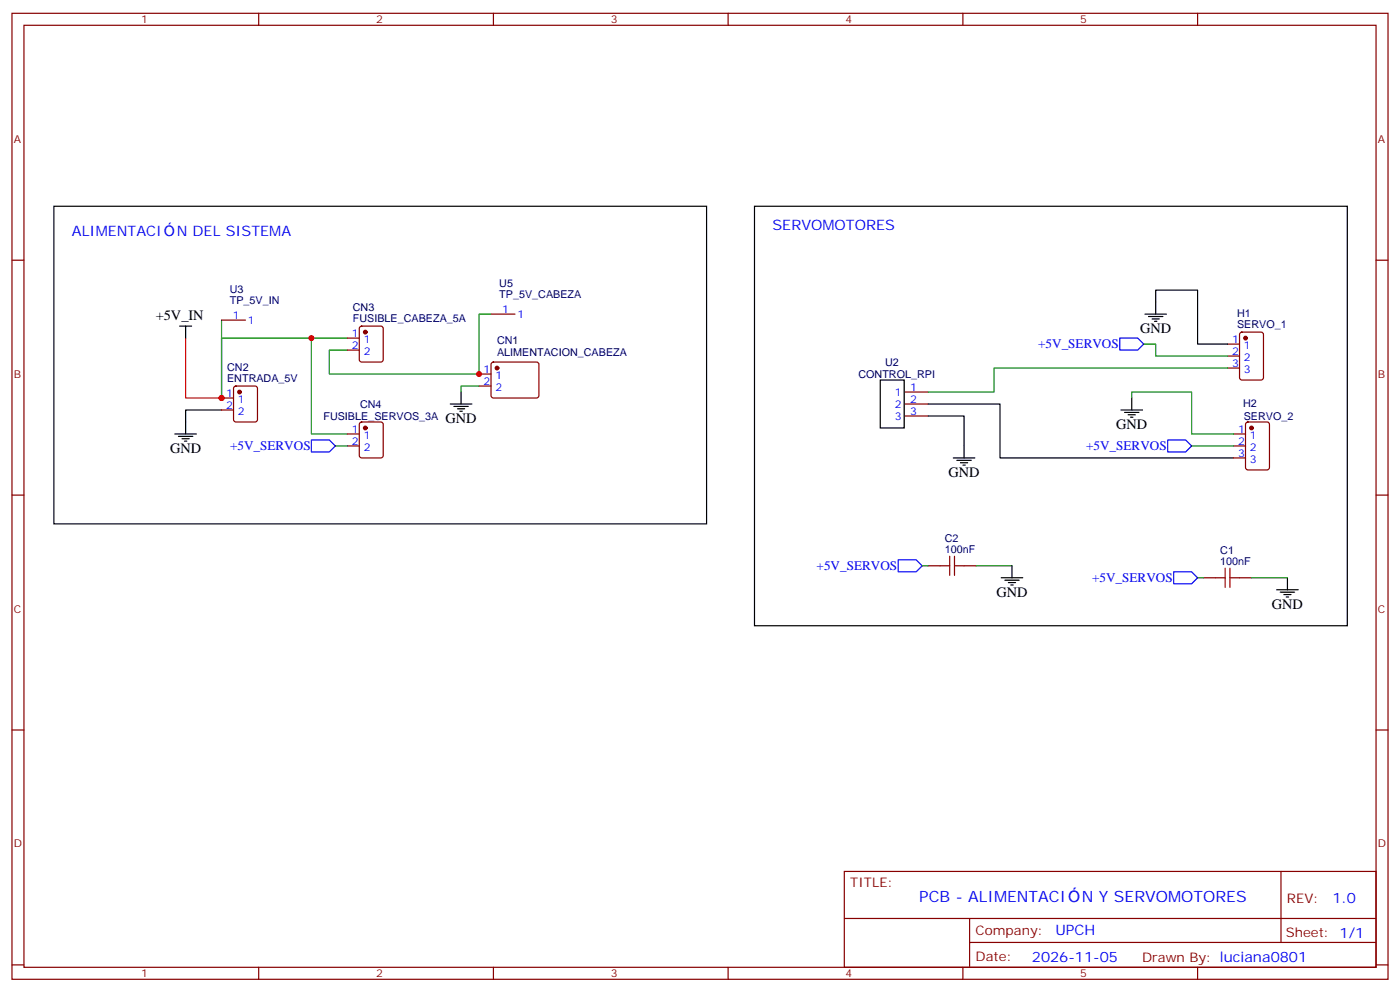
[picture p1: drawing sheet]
<svg xmlns="http://www.w3.org/2000/svg" width="412mm" height="292mm" viewBox="0 0 412 292" stroke-linecap="round" stroke-linejoin="round" font-family="sans-serif">
<g fill="none" stroke="#870000" stroke-width=".35">
<path d="M3.5 3.9h405.4v284.4h-405.4zM7.1 7.4h398.2v277.3h-398.2zM76.2 3.9v3.5M145.3 3.9v3.5M214.5 3.9v3.5M283.6 3.9v3.5M352.8 3.9v3.5M3.5 76.6h3.6M405.3 76.6h3.6M65.3 94.2h7M102.3 99.5h3.5M106.1 96.2l.4-.2h5.7l.6 .4 .1 9.5-.5 .6-5.9 .1-.6-.5-.1-9.4z"/>
<path d="M144.6 92.5h7.1M365.4 98l.4-.2h5.7l.6 .4 .1 13-.5 .6-5.9 .1-.6-.5-.1-12.9zM65.3 117.2h3.5M69 113.8l.5-.2h5.6l.7 .5v9.4l-.4 .7h-5.9l-.7-.4v-9.5zM102.3 103h3.5M141.1 110.1h3.5M141.1 113.6h3.5M144.9 106.8l.4-.2h12.7l.5 .2 .2 .5v9.4l-.7 .5-12.9-.1-.5-.6v-9.2zM266.3 115.4h7.1M266.3 118.9h7.1M361.6 101.3h3.5M361.6 104.8h3.5"/>
<path d="M361.6 108.3h3.5M65.3 120.7h3.5M102.3 127.7h3.5M102.3 131.3h3.5M106.1 124.4l.4-.2h5.7l.6 .4 .1 9.5-.5 .6-5.9 .1-.6-.5-.1-9.4zM266.3 122.4h7.1M363.4 127.7h3.5M363.4 131.3h3.5M363.4 134.8h3.5M367.1 124.4l.5-.2h5.6l.7 .4v13l-.4 .7h-5.9l-.7-.4v-13zM3.5 145.7h3.6M405.3 145.7h3.6"/>
<path d="M273.4 166.5h3.5M284 166.5h3.5M354.5 170.1h3.6M365.1 170.1h3.6M3.5 214.9h3.6M405.3 214.9h3.6M248.7 256.5h156.6v28.2h-156.6zM377.3 256.5v20.9M248.7 270.4h156.5M285.6 277.4h119.6M285.6 270.4v14.1M3.5 284h3.6"/>
<path d="M76.2 284.7v3.6M145.3 284.7v3.6M214.5 284.7v3.6M283.6 284.7v3.6M352.8 284.7v3.6M405.3 284h3.6"/>
</g>
<g fill="none" stroke="#008700" stroke-width=".35">
<path d="M65.3 94.2v23v-17.7h37M91.7 99.5v28.2h10.6M144.6 92.5h-3.5v17.6h-44.1v-7.1h5.3M141.1 113.6h-5.3v1.8M333.4 117.2v-1.8h17.6v12.3h12.4M336.9 101.3h3.5v3.5h21.2M361.6 108.3h-68.8v7.1h-19.4M98.8 131.3h3.5M351 131.3h12.4M271.6 166.5h1.8M287.5 166.5h10.6M352.8 170.1h1.7"/>
<path d="M368.7 170.1h10.5"/>
</g>
<g fill="none" stroke="#000" stroke-width=".35">
<path d="M15.9 60.7h192.2v93.5h-192.2zM222.2 60.7h174.7v123.5h-174.7zM52.9 96h3.5M54.7 96v3.5M337.3 92.5h6.3M338.3 93.2h4.2M339.4 93.9h2.1M340.1 94.6h.7M340.4 92.5v-7.1h12.4v15.9h8.8M132.6 118.9h6.4M133.7 119.6h4.2M135.8 115.4v3.5"/>
<path d="M259.3 111.9h7v14.1h-7zM273.4 118.9h21.2v15.9h68.8M333.4 117.2v3.5M51.5 127.7h6.4M52.6 128.4h4.2M53.6 129.2h2.1M54.3 129.9h.7M65.3 120.7h-10.6v7M134.8 120.3h2.1M135.5 121h.7M273.4 122.4h10.6v12.4M280.8 134.8h6.4"/>
<path d="M281.9 135.5h4.2M282.9 136.2h2.1M283.6 136.9h.7M330.2 120.7h6.3M331.3 121.4h4.2M332.3 122.1h2.1M333 122.8h.7M294.9 170.1h6.4M296 170.8h4.2M297 171.5h2.2M297.7 172.2h.7M298.1 166.5v3.6"/>
<path d="M376.1 173.6h6.3M377.1 174.3h4.3M378.2 175h2.1M378.9 175.7h.7M379.2 170.1v3.5"/>
</g>
<path d="M54.7 99.5v17.7h10.6" fill="none" stroke="#f00" stroke-width=".35"/>
<g fill="#870000" stroke="#870000" stroke-width=".35">
<circle cx="107.6" cy="126" r=".53"/>
<circle cx="107.6" cy="97.8" r=".53"/>
<circle cx="70.6" cy="115.4" r=".53"/>
<circle cx="146.4" cy="108.3" r=".53"/>
<circle cx="368.7" cy="126" r=".53"/>
<circle cx="366.9" cy="99.5" r=".53"/>
</g>
<path d="M329.8 99.5h5.3l1.8 1.8-1.8 1.7h-5.3zM91.7 129.5h5.3l1.8 1.8-1.8 1.7h-5.3zM344 129.5h5.2l1.8 1.8-1.8 1.7h-5.2zM264.6 164.8h5.3l1.7 1.7-1.7 1.8h-5.3zM345.7 168.3h5.3l1.8 1.8-1.8 1.7h-5.3z" fill="none" stroke="#00f" stroke-width=".35"/>
<path d="M276.9 166.5h2.9M279.8 163.7v5.7M281.2 166.5h2.8M281.2 163.7v5.7M358.1 170.1h2.8M360.9 167.3v5.6M362.3 170.1h2.8M362.3 167.3v5.6" fill="none" stroke="#a10000" stroke-width=".35"/>
<g fill="#c00">
<circle cx="141.1" cy="110.1" r=".88"/>
<circle cx="65.3" cy="117.2" r=".88"/>
<circle cx="91.7" cy="99.5" r=".88"/>
</g>
<g font-size="4.6" fill="#00f">
<text x="270.8" y="265.5">PCB - ALIMENTACI</text>
<text x="318.7" y="265.5">N Y SERVOMOTORES</text>
</g>
<g font-size="4.2" fill="#00f">
<text x="21.2" y="69.5">ALIMENTACI</text>
<text x="52.1" y="69.5">N DEL SISTEMA</text>
<text x="227.5" y="67.8">SERVOMOTORES</text>
<text x="392.5" y="265.8">1.0</text>
<text x="310.9" y="275.3">UPCH</text>
<text x="304" y="283.1">2026-11-05</text>
</g>
<g font-size="4.2">
<text x="45.9" y="94.2">+5V_IN</text>
<text x="335.8" y="98.1">GND</text>
<text x="131.2" y="124.6">GND</text>
<text x="328.8" y="126.3">GND</text>
<text x="50.1" y="133.4">GND</text>
<text x="279.4" y="140.4">GND</text>
<text x="293.5" y="175.7">GND</text>
<text x="374.6" y="179.2">GND</text>
</g>
<g font-size="3.9" fill="#00f">
<text x="305.8" y="102.5">+5V_SERVOS</text>
<text x="67.8" y="132.6">+5V_SERVOS</text>
<text x="319.9" y="132.5">+5V_SERVOS</text>
<text x="240.6" y="167.7">+5V_SERVOS</text>
<text x="321.7" y="171.3">+5V_SERVOS</text>
</g>
<g font-size="3.9" fill="#800">
<text x="250.5" y="261.1">TITLE:</text>
<text x="379.1" y="265.8">REV:</text>
<text x="287.4" y="275.3">Company:</text>
<text x="378.7" y="275.9">Sheet: 1/1</text>
<text x="287.4" y="283">Date:</text>
<text x="336.4" y="283.1">Drawn By: luciana0801</text>
</g>
<g font-size="3.2" fill="#800">
<text x="41.6" y="6.9">1</text>
<text x="110.8" y="6.9">2</text>
<text x="179.9" y="6.9">3</text>
<text x="249.1" y="6.9">4</text>
<text x="318.2" y="6.9">5</text>
<text x="4.1" y="42">A</text>
<text x="405.9" y="42">A</text>
<text x="4.1" y="111.2">B</text>
<text x="405.9" y="111.2">B</text>
<text x="4.1" y="180.3">C</text>
<text x="405.9" y="180.3">C</text>
<text x="4.1" y="249.4">D</text>
<text x="405.9" y="249.4">D</text>
<text x="41.6" y="287.7">1</text>
<text x="110.8" y="287.7">2</text>
<text x="179.9" y="287.7">3</text>
<text x="249.1" y="287.7">4</text>
<text x="318.2" y="287.7">5</text>
</g>
<g font-size="3.2" fill="#000080">
<text x="67.7" y="89.5">TP_5V_IN</text>
<text x="67.7" y="86.3">U3</text>
<text x="147.1" y="87.8">TP_5V_CABEZA</text>
<text x="147.1" y="84.6">U5</text>
<text x="103.9" y="94.7">FUSIBLE_CABEZA_5A</text>
<text x="103.9" y="91.6">CN3</text>
<text x="364.4" y="93.4">H1</text>
<text x="146.4" y="101.3">CN1</text>
<text x="364.4" y="96.6">SERVO_1</text>
<text x="146.4" y="104.8">ALIMENTACION_CABEZA</text>
<text x="260.7" y="107.7">U2</text>
<text x="66.9" y="112.4">ENTRADA_5V</text>
<text x="66.9" y="109.2">CN2</text>
<text x="252.9" y="111.2">CONTROL_RPI</text>
<text x="366.2" y="119.9">H2</text>
<text x="95.3" y="123.5">FUSIBLE_SERVOS_3A</text>
<text x="106.1" y="120.1">CN4</text>
<text x="366.4" y="123.5">SERVO_2</text>
<text x="278.3" y="159.5">C2</text>
<text x="278.3" y="162.7">100nF</text>
<text x="359.5" y="166.2">100nF</text>
<text x="359.5" y="163">C1</text>
</g>
<g font-size="3.2" fill="#00f">
<text x="68.5" y="93.9">1</text>
<text x="73" y="95.3">1</text>
<text x="147.9" y="92.1">1</text>
<text x="152.4" y="93.5">1</text>
<text x="103.6" y="99.2">1</text>
<text x="107.1" y="100.9">1</text>
<text x="362.9" y="100.9">1</text>
<text x="103.6" y="102.7">2</text>
<text x="107.1" y="104.5">2</text>
<text x="362.9" y="104.5">2</text>
<text x="362.9" y="108">3</text>
<text x="366.4" y="102.7">1</text>
<text x="366.4" y="106.2">2</text>
<text x="142.4" y="109.7">1</text>
<text x="142.4" y="113.3">2</text>
<text x="145.9" y="111.5">1</text>
<text x="366.4" y="109.7">3</text>
<text x="66.6" y="116.8">1</text>
<text x="70.1" y="118.6">1</text>
<text x="145.9" y="115">2</text>
<text x="263.6" y="116.5">1</text>
<text x="263.6" y="120">2</text>
<text x="268.1" y="115">1</text>
<text x="268.1" y="118.6">2</text>
<text x="66.6" y="120.3">2</text>
<text x="70.1" y="122.1">2</text>
<text x="263.6" y="123.5">3</text>
<text x="268.1" y="122.1">3</text>
<text x="103.6" y="127.4">1</text>
<text x="103.6" y="130.9">2</text>
<text x="107.1" y="129.2">1</text>
<text x="364.7" y="127.4">1</text>
<text x="364.7" y="130.9">2</text>
<text x="368.2" y="129.2">1</text>
<text x="107.1" y="132.7">2</text>
<text x="364.7" y="134.4">3</text>
<text x="368.2" y="132.7">2</text>
<text x="368.2" y="136.2">3</text>
</g>
</svg>
